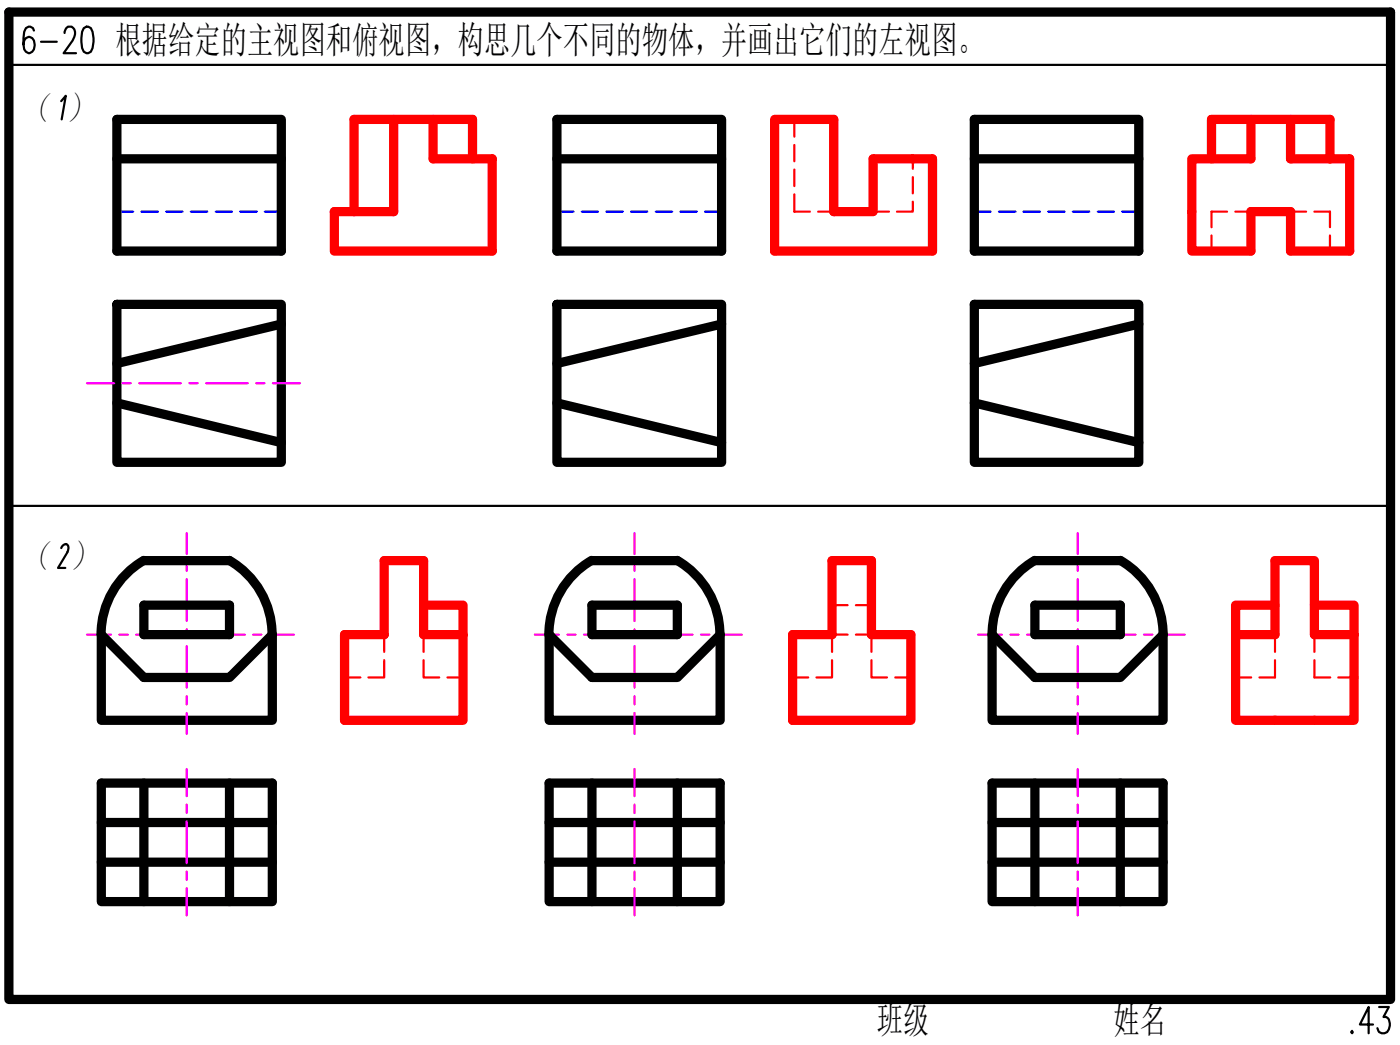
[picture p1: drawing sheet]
<svg xmlns="http://www.w3.org/2000/svg" width="61mm" height="45mm" viewBox="0 0 61 45" stroke-linecap="round" stroke-linejoin="round" font-family="sans-serif">
<g fill="none" stroke="#000" stroke-width=".4">
<path d="M.4 .5h60.1v43h-60.1zM5.1 5.2h7.1v5.7h-7.1zM5.1 13.2h7.1v6.9h-7.1zM5.1 6.9h7.1M5.1 17.5l7.1 1.7M12.2 14.1l-7.1 1.7M24.2 5.2h7.2v5.7h-7.2zM24.2 13.2h7.2v6.9h-7.2zM24.2 6.9h7.2M24.2 17.5l7.2 1.7M31.4 14.1l-7.2 1.7M42.4 5.2h7.1v5.7h-7.1z"/>
<path d="M42.4 13.2h7.1v6.9h-7.1zM42.4 6.9h7.1M42.4 17.5l7.1 1.7M49.5 14.1l-7.1 1.7M4.4 27.6v3.7h7.4v-3.7M4.4 27.6l1.9 1.9h3.7l1.8-1.9M4.4 34.1h7.4v5.1h-7.4zM4.4 35.8h7.4M4.4 37.5h7.4M6.3 24.4a3.7 3.7 0 0 0-1.9 3.2M6.3 26.3h3.7v1.3h-3.7zM6.3 34.1v5.1"/>
<path d="M6.3 24.4h3.7M10 24.4a3.7 3.7 0 0 1 1.8 3.2M10 34.1v5.1M23.9 27.6v3.7h7.4v-3.7M23.9 27.6l1.9 1.9h3.7l1.8-1.9M23.9 34.1h7.4v5.1h-7.4zM23.9 35.8h7.4M23.9 37.5h7.4M25.7 24.4a3.7 3.7 0 0 0-1.8 3.2M25.8 26.3h3.7v1.3h-3.7zM25.8 24.4h3.7M25.8 34.1v5.1"/>
<path d="M29.5 24.4a3.7 3.7 0 0 1 1.8 3.2M29.5 34.1v5.1M43.2 27.6v3.7h7.4v-3.7M43.2 27.6l1.8 1.9h3.7l1.9-1.9M43.2 34.1h7.4v5.1h-7.4zM43.2 35.8h7.4M43.2 37.5h7.4M45 24.4a3.7 3.7 0 0 0-1.8 3.2M45 26.3h3.7v1.3h-3.7zM45 24.4h3.7M45 34.1v5.1M48.7 34.1v5.1"/>
<path d="M48.7 24.4a3.7 3.7 0 0 1 1.9 3.2"/>
</g>
<!-- layer: 0 -->
<path d="M.4 2.8h60.1M2.7 4.4l.2-.2-.2 1M.4 22h60.1M58.8 44.8v.1h.1M59.7 44.6h-.5l.3-.8v1.1M60 43.8h.4l-.2 .4a.34 .34 0 0 1 .3 .5 .34 .34 0 0 1-.5 .2l-.1-.2" fill="none" stroke="#000" stroke-width=".1"/>
<path d="M1.5 1.3l-.1-.1h-.2a.98 .98 0 0 0-.1 1.1 .33 .33 0 0 0 .4-.3 .33 .33 0 0 0-.2-.4l-.2 .1-.1 .2M1.8 1.8h.7M2.8 1.4l.1-.1a.25 .25 0 0 1 .3-.1 .25 .25 0 0 1 0 .4l-.4 .7h.5M3.6 1.2h.2a.82 .82 0 0 1 0 1.1 .98 .98 0 0 1-.2-1.1z" fill="none" stroke="#000" stroke-width=".1"/>
<g fill="none" stroke="#00f" stroke-width=".1">
<path d="M5.1 9.2h.7M6.2 9.2h.7M7.2 9.2h.7M8.3 9.2h.7M9.4 9.2h.7M10.5 9.2h.7M11.5 9.2h.7M24.2 9.2h.8M25.3 9.2h.7M26.4 9.2h.7M27.5 9.2h.7M28.5 9.2h.7"/>
<path d="M29.6 9.2h.7M30.7 9.2h.7M42.4 9.2h.7M43.5 9.2h.7M44.5 9.2h.7M45.6 9.2h.7M46.7 9.2h.7M47.8 9.2h.7M48.8 9.2h.7"/>
</g>
<g fill="none" stroke="#f0f" stroke-width=".1">
<path d="M3.8 16.7h1.2M5.3 16.7h.4M6.1 16.7h1.8M8.2 16.7h.4M9 16.7h1.8M11.1 16.7h.4M11.9 16.7h1.2M3.8 27.6h1M5.2 27.6h.4M5.9 27.6h1.8M8.1 27.6h.4M8.1 23.2v.9"/>
<path d="M8.1 24.5v.3M8.1 25.2v1.8M8.1 27.4v.3M8.1 28.1v1.8M8.1 30.3v.3M8.1 31v.9M8.1 33.4v1.2M8.1 35v.4M8.1 35.7v1.8M8.1 37.9v.4M8.1 38.6v1.2M8.8 27.6h1.9"/>
<path d="M11 27.6h.4M11.7 27.6h1.1M23.3 27.6h1M24.7 27.6h.3M25.4 27.6h1.8M27.6 27.6h.4M27.6 23.2v.9M27.6 24.5v.3M27.6 25.2v1.8M27.6 27.4v.3M27.6 28.1v1.8M27.6 30.3v.3"/>
<path d="M27.6 31v.9M27.6 33.4v1.2M27.6 35v.4M27.6 35.7v1.8M27.6 37.9v.4M27.6 38.6v1.2M28.3 27.6h1.8M30.5 27.6h.4M31.2 27.6h1.1M42.6 27.6h1M44 27.6h.3M44.7 27.6h1.8"/>
<path d="M46.9 27.6h.3M46.9 23.2v.9M46.9 24.5v.3M46.9 25.2v1.8M46.9 27.4v.3M46.9 28.1v1.8M46.9 30.3v.3M46.9 31v.9M46.9 33.4v1.2M46.9 35v.4M46.9 35.7v1.8M46.9 37.9v.4"/>
<path d="M46.9 38.6v1.2M47.6 27.6h1.8M49.8 27.6h.3M50.5 27.6h1"/>
</g>
<path d="M17.1 5.2v4h-2.6v1.7h6.9v-4h-2.6v-1.7M20.6 6.9v-1.7h-5.2v4M33.7 5.2h2.6v4h1.7v-2.3h2.6v4h-6.9zM52.7 6.9v-1.7h5.2v1.7M54.4 5.2v1.7h-2.5v4h2.5v-1.7h1.7v1.7h2.6v-4h-2.6v-1.7M16.7 24.4h1.7v3.2h1.7v3.7h-5.1v-3.7h1.7zM18.4 26.3h1.7v1.3M36.2 24.4h1.7v3.2h1.7v3.7h-5.1v-3.7h1.7zM53.8 27.6v3.7h5.1v-3.7M53.8 27.6h1.7v-3.2h1.7v3.2h1.7M55.5 26.3h-1.7v1.3M57.2 26.3h1.7v1.3" fill="none" stroke="#f00" stroke-width=".4"/>
<g fill="none" stroke="#f00" stroke-width=".1">
<path d="M34.6 8.5v.7h.6M34.6 5.2v.7M34.6 6.3v.7M34.6 7.4v.7M35.6 9.2h.7M38 9.2h.7M39.7 8.8v.4h-.7M39.7 6.9v.4M39.7 7.7v.7M52.7 10.2v.7M53.4 9.2h-.7v.7M53.7 9.2h.7"/>
<path d="M56.1 9.2h.7M57.2 9.2h.7v.7M57.9 10.2v.7M15 29.5h.7M16.7 28.7v.8h-.7M16.7 27.6v.7M18.4 28.7v.8h.7M18.4 27.6v.7M19.5 29.5h.6M34.5 29.5h.7M36.2 28.7v.8h-.7M36.2 26.3h.7"/>
<path d="M36.9 27.6h-.7v.7M37.2 27.6h.7v.7M37.2 26.3h.7M37.9 28.7v.8h.7M39 29.5h.6M53.8 29.5h.6M55.5 28.7v.8h-.7M55.5 27.6v.7M57.2 28.7v.8h.7M57.2 27.6v.7M58.2 29.5h.7"/>
</g>
<text font-size="3.1" x="4.2" y="25.9" transform="rotate(-90 4.2 25.9)">2）</text>
<g font-size="1.7">
<text x="1" y="5.3">（ ）</text>
<text x="1" y="24.8">（ ）</text>
</g>
<g font-size="1.6">
<text x="5" y="2.3">根据给定的主视图和俯视图，构思几个不同的物体，并画出它们的左视图。</text>
<text x="38.1" y="44.9">班级</text>
<text x="48.5" y="44.9">姓名</text>
</g>
</svg>
